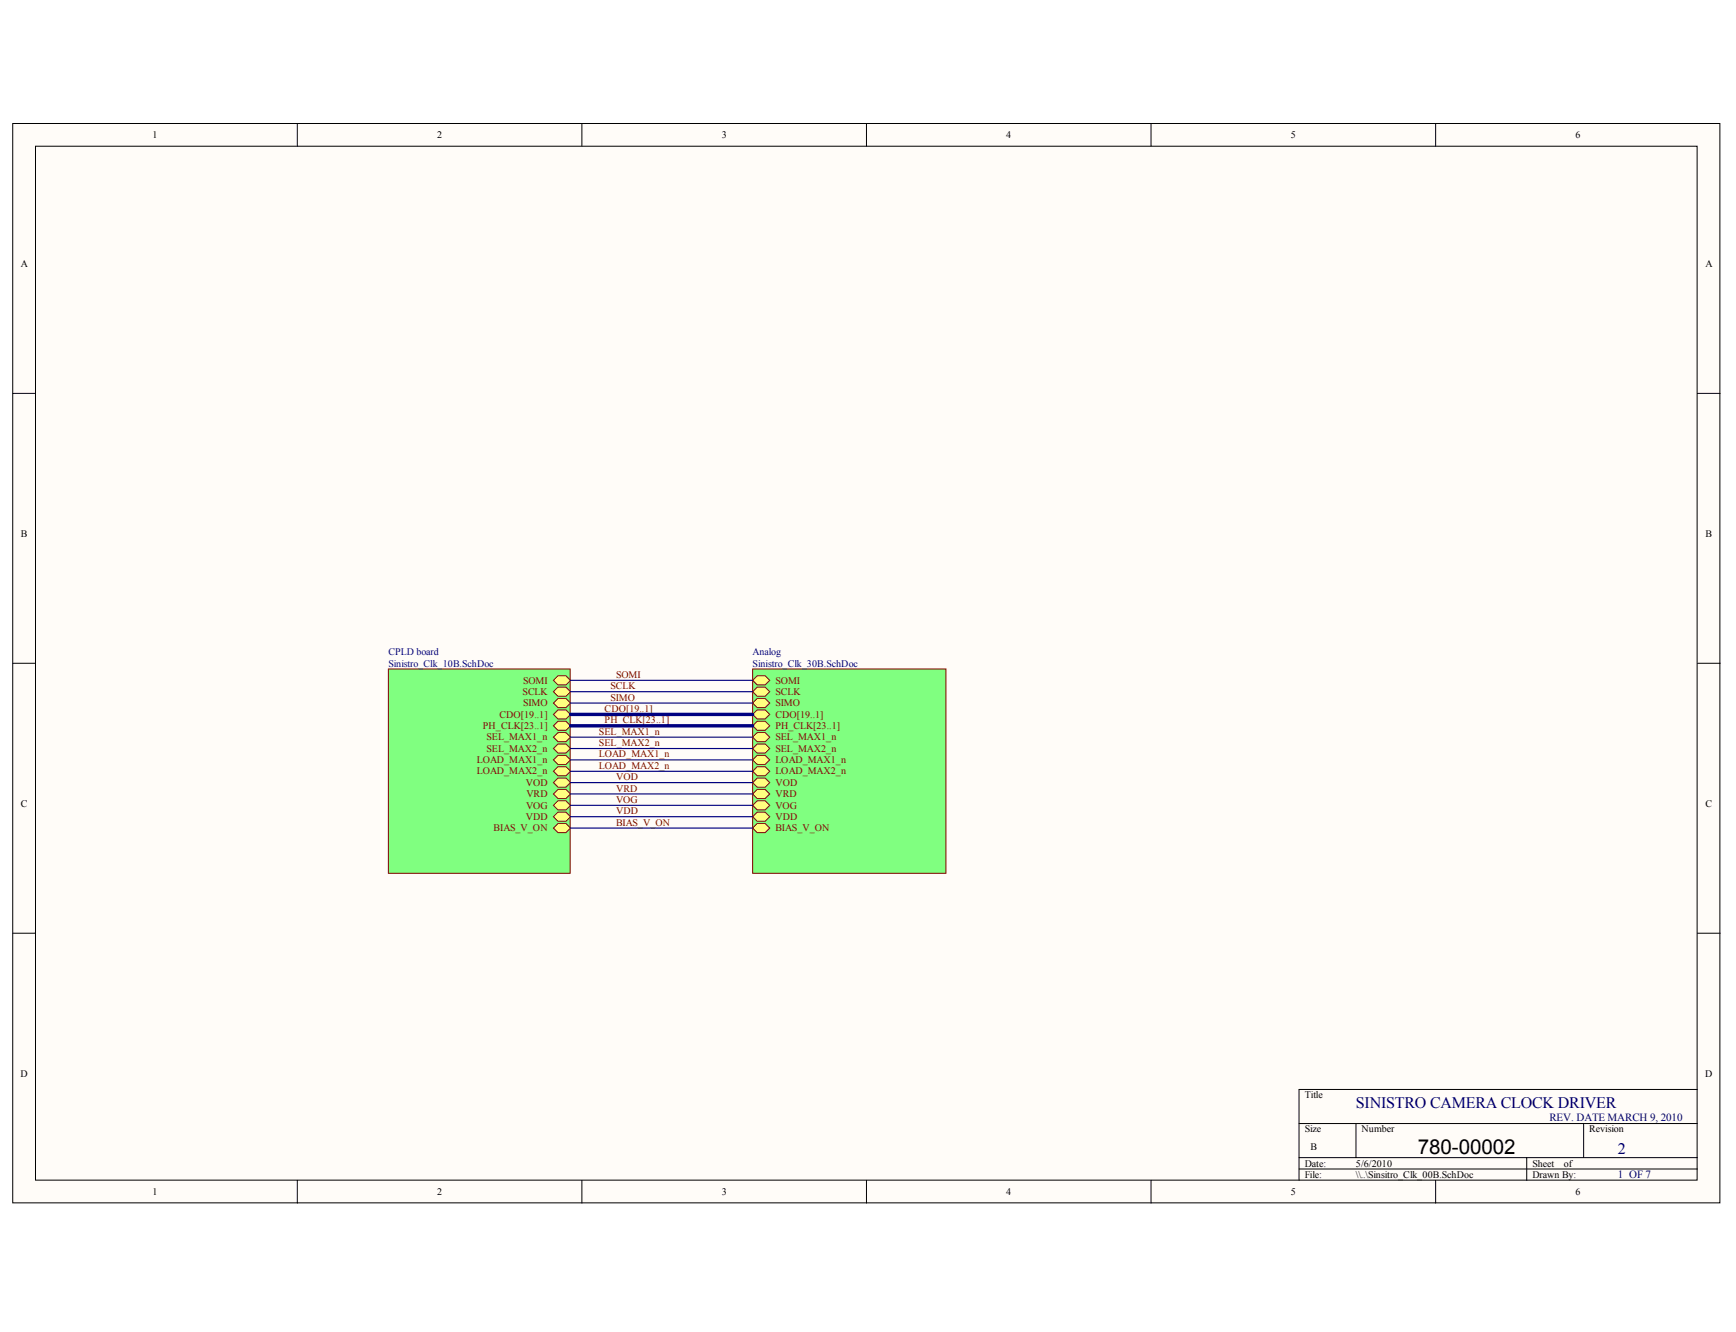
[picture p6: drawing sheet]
<svg xmlns="http://www.w3.org/2000/svg" width="270mm" height="207mm" viewBox="0 0 270 207" stroke-linecap="round" stroke-linejoin="round" font-family="sans-serif">
<g fill="#fffcf8" stroke="#000" stroke-width=".16">
<path d="M2 19.2h265.4v167.8h-265.4z"/>
<path d="M5.5 22.7h258.3v160.8h-258.3z"/>
</g>
<g fill="none" stroke="#000" stroke-width=".16">
<path d="M46.2 19.2v3.5M90.5 19.2v3.5M134.7 19.2v3.5M178.9 19.2v3.5M223.2 19.2v3.5M2 61.2h3.5M263.9 61.2h3.5M2 103.1h3.5M263.9 103.1h3.5M2 145.1h3.5M263.9 145.1h3.5M201.9 174.7h62"/>
<path d="M201.9 180h62M210.8 174.7v5.3M237.3 180v3.5M246.2 174.7v5.3M263.9 169.4h-62v14.1M46.2 183.5v3.5M90.5 183.5v3.5M134.7 183.5v3.5M178.9 183.5v3.5M201.9 181.7h62M223.2 183.5v3.5"/>
</g>
<path d="M60.4 104h28.2v31.8h-28.2z" fill="#80ff80" stroke="#800000" stroke-width=".16"/>
<g fill="#ffff80" stroke="#800000" stroke-width=".16">
<path d="M86 107.5l.7-.7h1.3l.7 .7-.7 .7h-1.3z" fill-rule="evenodd"/>
<path d="M86 109.3l.7-.7h1.3l.7 .7-.7 .7h-1.3z" fill-rule="evenodd"/>
<path d="M86 111.1l.7-.7h1.3l.7 .7-.7 .7h-1.3z" fill-rule="evenodd"/>
<path d="M86 112.8l.7-.7h1.3l.7 .7-.7 .7h-1.3z" fill-rule="evenodd"/>
<path d="M86 114.6l.7-.7h1.3l.7 .7-.7 .7h-1.3z" fill-rule="evenodd"/>
<path d="M86 116.4l.7-.7h1.3l.7 .7-.7 .7h-1.3z" fill-rule="evenodd"/>
<path d="M86 118.1l.7-.7h1.3l.7 .7-.7 .7h-1.3z" fill-rule="evenodd"/>
<path d="M86 119.9l.7-.7h1.3l.7 .7-.7 .7h-1.3z" fill-rule="evenodd"/>
<path d="M86 121.7l.7-.7h1.3l.7 .7-.7 .7h-1.3z" fill-rule="evenodd"/>
<path d="M86 123.4l.7-.7h1.3l.7 .7-.7 .7h-1.3z" fill-rule="evenodd"/>
<path d="M86 125.2l.7-.7h1.3l.7 .7-.7 .7h-1.3z" fill-rule="evenodd"/>
<path d="M86 127l.7-.7h1.3l.7 .7-.7 .7h-1.3z" fill-rule="evenodd"/>
<path d="M86 128.7l.7-.7h1.3l.7 .7-.7 .7h-1.3z" fill-rule="evenodd"/>
<path d="M86 105.8l.7-.7h1.3l.7 .7-.7 .7h-1.3z" fill-rule="evenodd"/>
</g>
<path d="M117 104h30.1v31.8h-30.1z" fill="#80ff80" stroke="#800000" stroke-width=".16"/>
<g fill="#ffff80" stroke="#800000" stroke-width=".16">
<path d="M117 107.5l.7-.7h1.3l.7 .7-.7 .7h-1.3z" fill-rule="evenodd"/>
<path d="M117 109.3l.7-.7h1.3l.7 .7-.7 .7h-1.3z" fill-rule="evenodd"/>
<path d="M117 111.1l.7-.7h1.3l.7 .7-.7 .7h-1.3z" fill-rule="evenodd"/>
<path d="M117 112.8l.7-.7h1.3l.7 .7-.7 .7h-1.3z" fill-rule="evenodd"/>
<path d="M117 114.6l.7-.7h1.3l.7 .7-.7 .7h-1.3z" fill-rule="evenodd"/>
<path d="M117 116.4l.7-.7h1.3l.7 .7-.7 .7h-1.3z" fill-rule="evenodd"/>
<path d="M117 118.1l.7-.7h1.3l.7 .7-.7 .7h-1.3z" fill-rule="evenodd"/>
<path d="M117 119.9l.7-.7h1.3l.7 .7-.7 .7h-1.3z" fill-rule="evenodd"/>
<path d="M117 121.7l.7-.7h1.3l.7 .7-.7 .7h-1.3z" fill-rule="evenodd"/>
<path d="M117 123.4l.7-.7h1.3l.7 .7-.7 .7h-1.3z" fill-rule="evenodd"/>
<path d="M117 125.2l.7-.7h1.3l.7 .7-.7 .7h-1.3z" fill-rule="evenodd"/>
<path d="M117 127l.7-.7h1.3l.7 .7-.7 .7h-1.3z" fill-rule="evenodd"/>
<path d="M117 128.7l.7-.7h1.3l.7 .7-.7 .7h-1.3z" fill-rule="evenodd"/>
<path d="M117 105.8l.7-.7h1.3l.7 .7-.7 .7h-1.3z" fill-rule="evenodd"/>
</g>
<path d="M88.7 111.1h28.3M88.7 112.8h28.3" fill="none" stroke="#000080" stroke-width=".53"/>
<path d="M88.7 107.5h28.3M88.7 109.3h28.3M88.7 114.6h28.3M88.7 116.4h28.3M88.7 118.1h28.3M88.7 119.9h28.3M88.7 105.8h28.3M88.7 121.7h28.3M88.7 123.4h28.3M88.7 125.2h28.3M88.7 127h28.3M88.7 128.7h28.3" fill="none" stroke="#000080" stroke-width=".18"/>
<text font-size="3.2" x="220.4" y="179.3">780-00002</text>
<g font-size="2.5" fill="#006">
<text x="210.8" y="172.3">SINISTRO CAMERA CLOCK DRIVER</text>
<text x="251.5" y="179.4">2</text>
</g>
<g font-size="1.7" fill="#006">
<text x="240.9" y="174.3">REV. DATE MARCH 9, 2010</text>
<text x="251.5" y="183.1">1 OF 7</text>
</g>
<g font-size="1.6">
<text x="23.7" y="21.5">1</text>
<text x="68" y="21.5">2</text>
<text x="112.2" y="21.5">3</text>
<text x="156.4" y="21.5">4</text>
<text x="200.7" y="21.5">5</text>
<text x="244.9" y="21.5">6</text>
<text x="3.2" y="41.6">A</text>
<text x="265.1" y="41.6">A</text>
<text x="3.2" y="83.5">B</text>
<text x="265.1" y="83.5">B</text>
<text x="3.2" y="125.5">C</text>
<text x="265.1" y="125.5">C</text>
<text x="3.2" y="167.4">D</text>
<text x="265.1" y="167.4">D</text>
<text x="202.8" y="170.8">Title</text>
<text x="202.8" y="176.1">Size</text>
<text x="203.7" y="178.7">B</text>
<text x="211.7" y="176.1">Number</text>
<text x="247.1" y="176.1">Revision</text>
<text x="23.7" y="185.8">1</text>
<text x="68" y="185.8">2</text>
<text x="112.2" y="185.8">3</text>
<text x="156.4" y="185.8">4</text>
<text x="200.7" y="185.8">5</text>
<text x="202.8" y="181.4">Date:</text>
<text x="202.8" y="183.1">File:</text>
<text x="210.8" y="181.4">5/6/2010</text>
<text x="210.8" y="183.1">\\..\Sinsitro_Clk_00B.SchDoc</text>
<text x="238.2" y="181.4">Sheet</text>
<text x="238.2" y="183.1">Drawn By:</text>
<text x="243.1" y="181.4">of</text>
<text x="244.9" y="185.8">6</text>
</g>
<g font-size="1.6" fill="#000080">
<text x="60.4" y="101.9">CPLD board</text>
<text x="117" y="101.9">Analog</text>
<text x="60.4" y="103.6">Sinistro_Clk_10B.SchDoc</text>
<text x="117" y="103.6">Sinistro_Clk_30B.SchDoc</text>
</g>
<g font-size="1.6" fill="#800000">
<text x="81.3" y="106.3">SOMI</text>
<text x="94.9" y="107.2">SCLK</text>
<text x="95.8" y="105.4">SOMI</text>
<text x="120.5" y="106.3">SOMI</text>
<text x="75.1" y="113.3">PH_CLK[23..1]</text>
<text x="77.6" y="111.6">CDO[19..1]</text>
<text x="81.2" y="108">SCLK</text>
<text x="81.3" y="109.8">SIMO</text>
<text x="94" y="110.7">CDO[19..1]</text>
<text x="94" y="112.5">PH_CLK[23..1]</text>
<text x="94.9" y="108.9">SIMO</text>
<text x="120.5" y="108">SCLK</text>
<text x="120.5" y="109.8">SIMO</text>
<text x="120.5" y="111.6">CDO[19..1]</text>
<text x="120.5" y="113.3">PH_CLK[23..1]</text>
<text x="74.1" y="118.6">LOAD_MAX1_n</text>
<text x="75.6" y="115.1">SEL_MAX1_n</text>
<text x="75.6" y="116.9">SEL_MAX2_n</text>
<text x="93.1" y="114.2">SEL_MAX1_n</text>
<text x="93.1" y="116">SEL_MAX2_n</text>
<text x="93.1" y="119.5">LOAD_MAX2_n</text>
<text x="93.1" y="117.8">LOAD_MAX1_n</text>
<text x="120.5" y="115.1">SEL_MAX1_n</text>
<text x="120.5" y="116.9">SEL_MAX2_n</text>
<text x="120.5" y="118.6">LOAD_MAX1_n</text>
<text x="74.1" y="120.4">LOAD_MAX2_n</text>
<text x="81.7" y="122.2">VOD</text>
<text x="81.8" y="125.7">VOG</text>
<text x="81.8" y="123.9">VRD</text>
<text x="95.8" y="121.3">VOD</text>
<text x="95.8" y="123.1">VRD</text>
<text x="95.8" y="124.8">VOG</text>
<text x="120.5" y="120.4">LOAD_MAX2_n</text>
<text x="120.5" y="122.2">VOD</text>
<text x="120.5" y="123.9">VRD</text>
<text x="120.5" y="125.7">VOG</text>
<text x="76.7" y="129.2">BIAS_V_ON</text>
<text x="81.7" y="127.5">VDD</text>
<text x="95.8" y="126.6">VDD</text>
<text x="95.8" y="128.4">BIAS_V_ON</text>
<text x="120.5" y="127.5">VDD</text>
<text x="120.5" y="129.2">BIAS_V_ON</text>
</g>
</svg>
